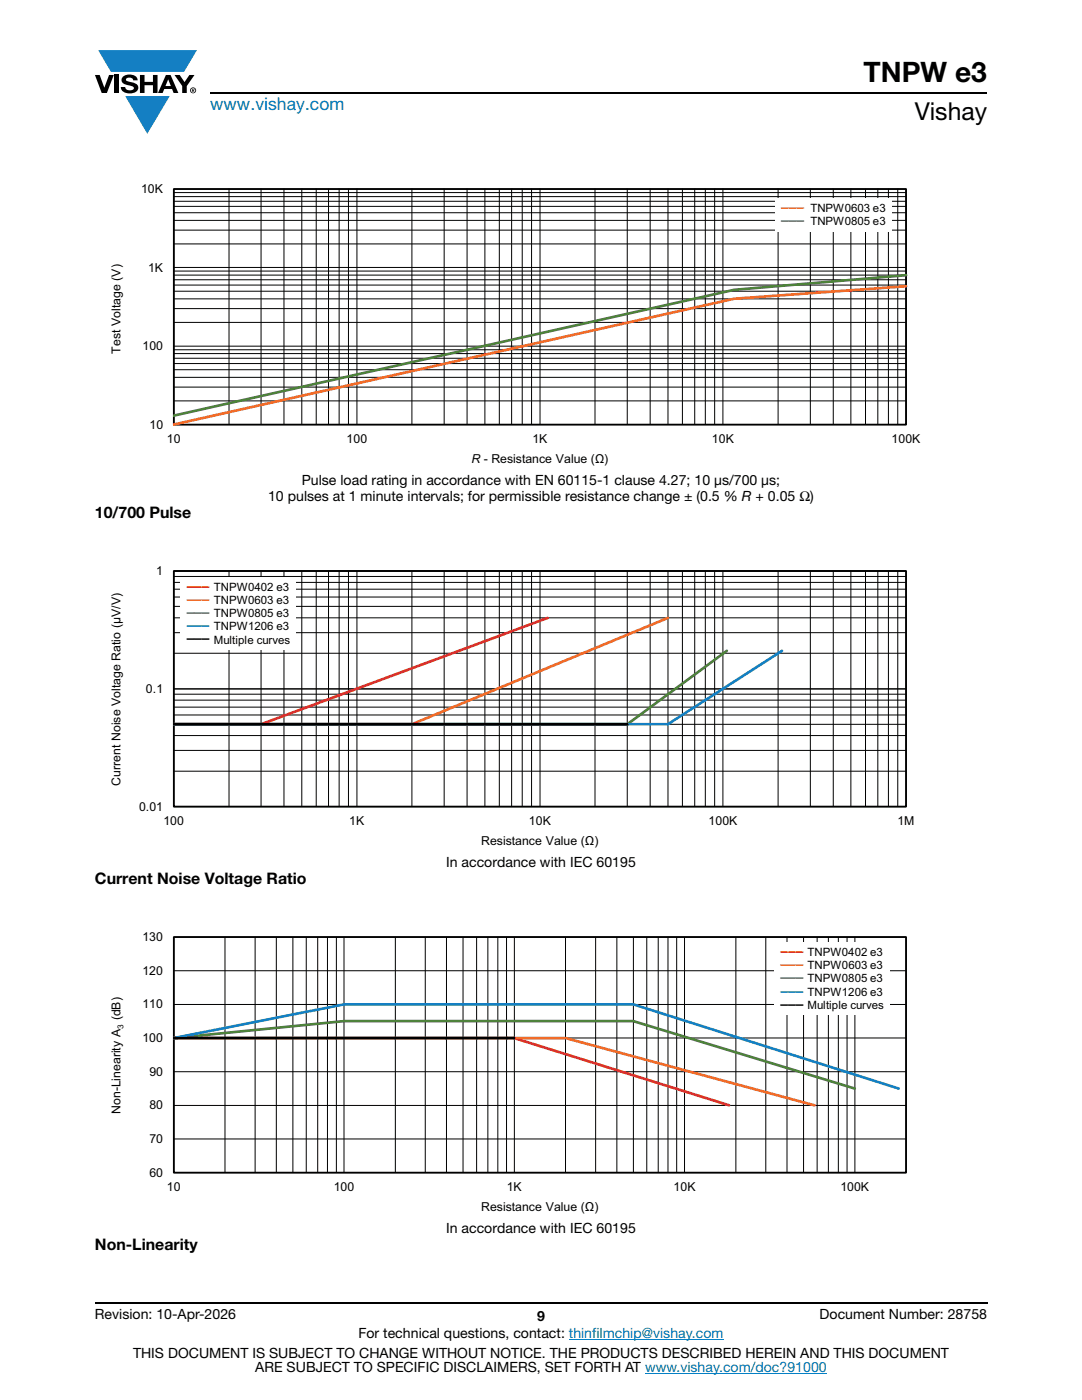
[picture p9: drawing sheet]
<svg xmlns="http://www.w3.org/2000/svg" width="216mm" height="279mm" viewBox="0 0 216 279" stroke-linecap="round" stroke-linejoin="round" font-family="sans-serif">
<g fill="#147fc3">
<path d="M19.6 10h19.7l-2.6 4.3h-1.1h-13.5z"/>
<path d="M25 19.2h8.9l-4.5 7.5z"/>
</g>
<g fill="#000">
<path d="M18.9 15h1l.9 2.5 1-2.5h.9l-1.4 3.6h-1zM22.9 15h.9v3.6h-.9zM24.6 15.3a2.1 2.1 0 0 1 2.8 .3l.1 .4h-.9a.79 .79 0 0 0-.7-.5 .79 .79 0 0 0-.8 .4l.3 .3 1 .2a1.08 1.08 0 0 1 1.2 1 1.08 1.08 0 0 1-1.1 1.2 1.73 1.73 0 0 1-2.4-1.2h.9a.96 .96 0 0 0 .8 .6 .96 .96 0 0 0 .9-.4 1.31 1.31 0 0 0-1.2-.6 1.03 1.03 0 0 1-1.1-.6 1.03 1.03 0 0 1 .2-1.1zM27.9 15h.9v1.3h1.7v-1.3h.9v3.6h-.9v-1.6h-1.7v1.6h-.9zM34.8 15h1.1l.9 1.4 1-1.4h1l-1.5 2.2v1.4h-.9v-1.4z"/>
<path d="M33.6 15.9l.5 1.3h-1.1zM33.1 15l-1.6 3.6h1l.3-.8h1.5l.3 .8h1l-1.6-3.6z"/>
<path d="M38.4 17.8h.2v.2h-.2zM38.3 17.7v.7h.1v-.3l.4 .3-.2-.3 .2-.2-.1-.2z"/>
<path d="M38.1 18a.46 .46 0 0 1 .9 0 .46 .46 0 0 1-.9 0zM37.9 18a.6 .6 0 0 0 1.2 0 .6 .6 0 0 0-1.2 0z"/>
</g>
<path d="M42 18.6h155M18.9 260h178.1" fill="none" stroke="#000" stroke-width=".36"/>
<path d="M113.5 267.3h30.9M128.7 274h36.3" fill="none" stroke="#007ec4" stroke-width=".2"/>
<g fill="none" stroke="#000" stroke-width=".2">
<path d="M34.7 39.2h146.1M34.7 38.4h146.1M34.7 37.7h146.1v47h-146.1zM45.7 37.7v47M52.1 37.7v47M56.7 37.7v47M60.2 37.7v47M63.1 37.7v47M65.6 37.7v47M67.7 37.7v47M69.5 37.7v47M71.2 37.7v47"/>
<path d="M82.2 37.7v47M88.6 37.7v47M93.2 37.7v47M96.8 37.7v47M99.6 37.7v47M102.1 37.7v47M104.2 37.7v47M106.1 37.7v47M107.8 37.7v47M118.7 37.7v47M125.2 37.7v47M129.7 37.7v47"/>
<path d="M133.3 37.7v47M136.2 37.7v47M138.6 37.7v47M140.7 37.7v47M142.6 37.7v47M144.2 37.7v47M155.3 37.7v47M161.7 37.7v47M166.3 37.7v47M169.8 37.7v47M172.7 37.7v47M175.2 37.7v47"/>
<path d="M177.3 37.7v47M179.1 37.7v47M34.7 59.6h146.1M34.7 58.1h146.1M34.7 56.9h146.1M34.7 55.8h146.1M34.7 54.9h146.1M34.7 54.1h146.1M34.7 48.7h146.1M34.7 45.9h146.1M34.7 44h146.1M34.7 42.5h146.1"/>
<path d="M34.7 41.2h146.1M34.7 40.2h146.1M34.7 53.4h146.1M34.7 77.3h146.1M34.7 75.3h146.1M34.7 73.8h146.1M34.7 72.6h146.1M34.7 71.5h146.1M34.7 70.6h146.1M34.7 69.8h146.1M34.7 64.3h146.1M34.7 61.6h146.1"/>
<path d="M34.7 69.1h146.1M34.7 80h146.1"/>
</g>
<path d="M34.7 37.7h146.1v47h-146.1z" fill="none" stroke="#000" stroke-width=".35"/>
<path d="M180.8 57.1l-34.3 2.5-111.8 25.1" fill="none" stroke="#f16b22" stroke-width=".53"/>
<path d="M180.8 54.9l-34.3 2.9-111.8 25.1" fill="none" stroke="#4e823b" stroke-width=".53"/>
<path d="M154.6 39.6h23.3v6.7h-23.3z" fill="#fff"/>
<g fill="none" stroke="#000" stroke-width=".2">
<path d="M34.7 113.9h146.1v47.1h-146.1zM34.7 119.2h146.1M34.7 117.6h146.1M34.7 116.2h146.1M34.7 115h146.1M45.7 113.9v47.1M52.1 113.9v47.1M56.7 113.9v47.1M60.2 113.9v47.1M63.1 113.9v47.1M65.6 113.9v47.1M67.7 113.9v47.1"/>
<path d="M69.5 113.9v47.1M71.2 113.9v47.1M82.2 113.9v47.1M88.6 113.9v47.1M93.2 113.9v47.1M96.8 113.9v47.1M99.6 113.9v47.1M102.1 113.9v47.1M104.2 113.9v47.1M106.1 113.9v47.1M107.8 113.9v47.1M118.7 113.9v47.1"/>
<path d="M125.2 113.9v47.1M129.7 113.9v47.1M133.3 113.9v47.1M136.2 113.9v47.1M138.6 113.9v47.1M140.7 113.9v47.1M142.6 113.9v47.1M144.2 113.9v47.1M155.3 113.9v47.1M161.7 113.9v47.1M166.3 113.9v47.1M169.8 113.9v47.1"/>
<path d="M172.7 113.9v47.1M175.2 113.9v47.1M177.3 113.9v47.1M179.1 113.9v47.1M34.7 139.7h146.1M34.7 138.5h146.1M34.7 137.5h146.1M34.7 130.4h146.1M34.7 126.3h146.1M34.7 123.3h146.1M34.7 121h146.1M34.7 153.9h146.1"/>
<path d="M34.7 149.8h146.1M34.7 146.8h146.1M34.7 144.6h146.1M34.7 142.7h146.1M34.7 141.1h146.1"/>
</g>
<path d="M34.7 114h146.1v47h-146.1z" fill="none" stroke="#000" stroke-width=".35"/>
<path d="M109.3 123.3l-57.2 21.2h-17.4" fill="none" stroke="#ee1f23" stroke-width=".53"/>
<path d="M133.3 123.3l-51.1 21.2h-47.5" fill="none" stroke="#f16b22" stroke-width=".53"/>
<path d="M145 129.9l-19.8 14.6h-90.5" fill="none" stroke="#4e823b" stroke-width=".53"/>
<path d="M156 129.9l-22.7 14.6h-98.6" fill="none" stroke="#147fc3" stroke-width=".53"/>
<path d="M34.7 144.5h90.5" fill="none" stroke="#000" stroke-width=".53"/>
<path d="M36 115.2h23.1v14.5h-23.1z" fill="#fff"/>
<g fill="none" stroke="#000" stroke-width=".2">
<path d="M34.7 187h146.1v47h-146.1zM34.7 193.7h146.1M44.9 187v47M50.9 187v47M55.1 187v47M58.4 187v47M61.1 187v47M63.4 187v47M65.3 187v47M67.1 187v47M68.6 187v47M78.9 187v47"/>
<path d="M84.9 187v47M89.1 187v47M92.4 187v47M95.1 187v47M97.3 187v47M99.3 187v47M101.1 187v47M102.6 187v47M112.8 187v47M118.9 187v47M123.1 187v47M126.4 187v47"/>
<path d="M129.1 187v47M131.3 187v47M133.3 187v47M135 187v47M136.6 187v47M146.8 187v47M152.8 187v47M157 187v47M160.3 187v47M163 187v47M165.3 187v47M167.3 187v47"/>
<path d="M169 187v47M170.6 187v47M34.7 213.9h146.1M34.7 207.2h146.1M34.7 200.5h146.1M34.7 227.3h146.1M34.7 220.6h146.1"/>
</g>
<path d="M34.7 187h146.1v47h-146.1z" fill="none" stroke="#000" stroke-width=".35"/>
<path d="M34.7 207.2h67.9l42.9 13.4" fill="none" stroke="#ee1f23" stroke-width=".53"/>
<path d="M34.7 207.2h78.2l49.6 13.4" fill="none" stroke="#f16b22" stroke-width=".53"/>
<path d="M34.7 207.2l34-3.4h57.7l44.2 13.4" fill="none" stroke="#4e823b" stroke-width=".53"/>
<path d="M34.7 207.2l34-6.8h57.7l52.9 16.8" fill="none" stroke="#147fc3" stroke-width=".53"/>
<path d="M34.7 207.2h67.9" fill="none" stroke="#000" stroke-width=".53"/>
<path d="M154.5 188.1h23.1v14.5h-23.1z" fill="#fff"/>
<text font-size="5.6" x="172.3" y="16.4">TNPW e3</text>
<text font-size="4.9" x="182.5" y="24">Vishay</text>
<text font-size="3.5" fill="#007ec4" x="42" y="21.9">www.vishay.com</text>
<g font-size="3.2">
<text x="18.9" y="103.4">10/700 Pulse</text>
<text x="18.9" y="176.5">Current Noise Voltage Ratio</text>
<text x="18.9" y="249.5">Non-Linearity</text>
</g>
<g font-size="2.8">
<text x="53.5" y="100">10 pulses at 1 minute intervals; for permissible resistance change ± (0.5 % R + 0.05 Ω)</text>
<text x="60.2" y="96.8">Pulse load rating in accordance with EN 60115-1 clause 4.27; 10 μs/700 μs;</text>
<text x="89" y="173.1">In accordance with IEC 60195</text>
<text x="89" y="246.1">In accordance with IEC 60195</text>
<text x="18.9" y="263.3">Revision: 10-Apr-2026</text>
<text x="107.2" y="263.6">9</text>
<text x="163.6" y="263.3">Document Number: 28758</text>
<text x="71.5" y="267.1">For technical questions, contact: thinfilmchip@vishay.com</text>
<text x="26.5" y="271">THIS DOCUMENT IS SUBJECT TO CHANGE WITHOUT NOTICE. THE PRODUCTS DESCRIBED HEREIN AND THIS DOCUMENT</text>
<text x="50.9" y="273.8">ARE SUBJECT TO SPECIFIC DISCLAIMERS, SET FORTH AT www.vishay.com/doc?91000</text>
</g>
<g font-size="2.5">
<text x="28.2" y="38.5">10K</text>
<text x="29.5" y="54.2">1K</text>
<text x="24" y="70.6" transform="rotate(-90 24 70.6)">Test Voltage (V)</text>
<text x="28.4" y="69.9">100</text>
<text x="29.8" y="85.5">10</text>
<text x="33.3" y="88.5">10</text>
<text x="69.2" y="88.5">100</text>
<text x="106.2" y="88.5">1K</text>
<text x="142.1" y="88.5">10K</text>
<text x="177.9" y="88.5">100K</text>
<text x="94.1" y="92.4">R - Resistance Value (Ω)</text>
<text x="31.2" y="114.7">1</text>
<text x="29.1" y="138.3">0.1</text>
<text x="24" y="156.8" transform="rotate(-90 24 156.8)">Current Noise Voltage Ratio (μV/V)</text>
<text x="27.8" y="161.8">0.01</text>
<text x="32.6" y="164.7">100</text>
<text x="69.7" y="164.7">1K</text>
<text x="105.5" y="164.7">10K</text>
<text x="141.4" y="164.7">100K</text>
<text x="179.1" y="164.7">1M</text>
<text x="96" y="168.6">Resistance Value (Ω)</text>
<text x="28.4" y="187.8">130</text>
<text x="28.4" y="194.5">120</text>
<text x="28.4" y="201.2">110</text>
<text x="28.4" y="208">100</text>
<text x="29.8" y="214.7">90</text>
<text x="29.8" y="221.4">80</text>
<text x="24" y="222.3" transform="rotate(-90 24 222.3)">Non-Linearity A (dB)</text>
<text x="29.8" y="228.1">70</text>
<text x="29.8" y="234.8">60</text>
<text x="33.3" y="237.8">10</text>
<text x="66.6" y="237.8">100</text>
<text x="101.1" y="237.8">1K</text>
<text x="134.4" y="237.8">10K</text>
<text x="167.7" y="237.8">100K</text>
<text x="96" y="241.7">Resistance Value (Ω)</text>
</g>
<g font-size="2.3">
<text x="161.7" y="42.3">TNPW0603 e3</text>
<text x="161.7" y="45">TNPW0805 e3</text>
<text x="42.7" y="117.9">TNPW0402 e3</text>
<text x="42.7" y="120.5">TNPW0603 e3</text>
<text x="42.7" y="123.1">TNPW0805 e3</text>
<text x="42.7" y="125.8">TNPW1206 e3</text>
<text x="42.7" y="128.4">Multiple curves</text>
<text x="161.1" y="190.8">TNPW0402 e3</text>
<text x="161.1" y="193.4">TNPW0603 e3</text>
<text x="161.1" y="196.1">TNPW0805 e3</text>
<text x="161.1" y="198.7">TNPW1206 e3</text>
<text x="161.1" y="201.4">Multiple curves</text>
</g>
<text font-size="1.7" x="24.6" y="205.3" transform="rotate(-90 24.6 205.3)">3</text>
<g font-size="1.5" fill="#f16b22">
<text x="155.9" y="41.9">▬▬▬</text>
<text x="37.2" y="120.1">▬▬▬</text>
<text x="155.7" y="193">▬▬▬</text>
</g>
<g font-size="1.5" fill="#4e823b">
<text x="155.9" y="44.5">▬▬▬</text>
<text x="37.2" y="122.7">▬▬▬</text>
<text x="155.7" y="195.6">▬▬▬</text>
</g>
<g font-size="1.5" fill="#ee1f23">
<text x="37.2" y="117.5">▬▬▬</text>
<text x="155.7" y="190.4">▬▬▬</text>
</g>
<g font-size="1.5" fill="#147fc3">
<text x="37.2" y="125.4">▬▬▬</text>
<text x="155.7" y="198.3">▬▬▬</text>
</g>
<g font-size="1.5">
<text x="37.2" y="128">▬▬▬</text>
<text x="155.7" y="200.9">▬▬▬</text>
</g>
</svg>
